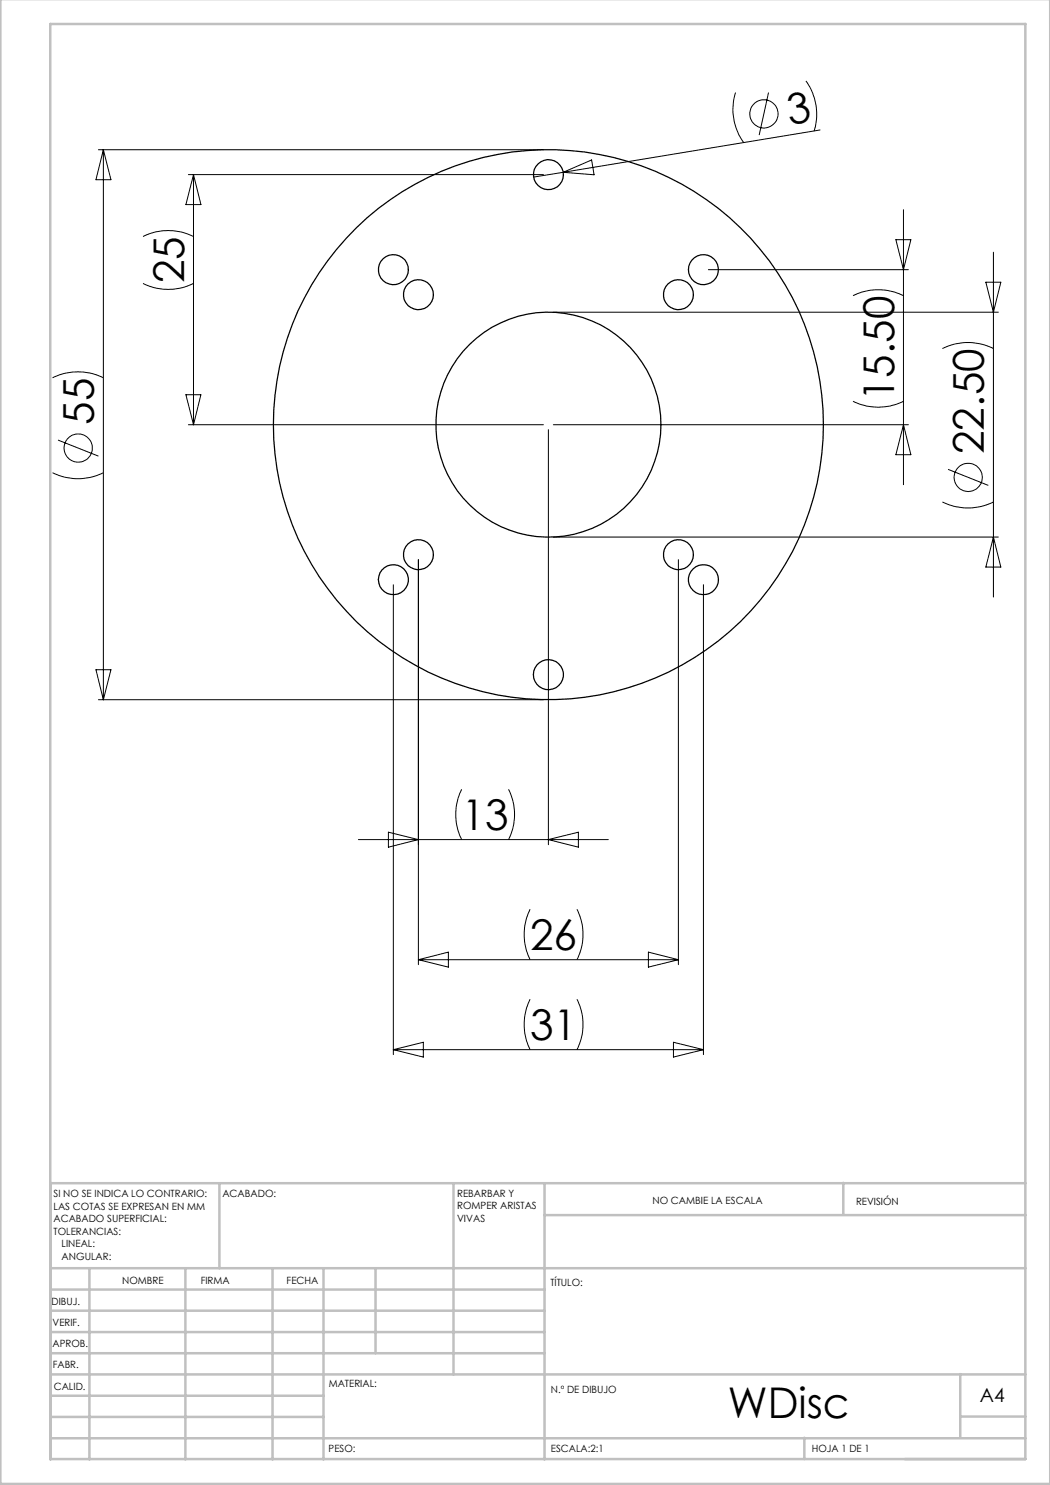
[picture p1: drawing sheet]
<svg xmlns="http://www.w3.org/2000/svg" width="210mm" height="297mm" viewBox="0 0 210 297" stroke-linecap="round" stroke-linejoin="round" font-family="sans-serif">
<g fill="none" stroke="#000" stroke-width=".2">
<path d="M147.1 18.5a11.4 11.4 0 0 0 1.7 10M153.7 18.5l-1.9 8.5M161.2 16.2a11.4 11.4 0 0 1 1.6 10M19.7 29.9h89M20.7 29.9v110M20.7 29.9l1.5 6h-3zM37.7 34.9h71M38.7 34.9v50M38.7 34.9l1.5 6h-3zM112.6 34.5l-5.9 .9M112.6 34.5l5.7-2.5 .5 3zM164 26l-51.4 8.5"/>
<path d="M28.6 56.7a11.2 11.2 0 0 0 10.1 0M28.6 47.3a11.2 11.2 0 0 1 10.1 0M141.7 53.9h40M170.6 59.1a11.5 11.5 0 0 1 10.1 0M179.2 47.9h3l-1.5 6zM180.7 41.9v55M197.2 56.4h3l-1.5 6zM198.7 50.4v69M10.5 75.6a11.4 11.4 0 0 1 10.2 0M37.2 78.9h3l-1.5 6zM110.7 62.4h89M188.5 69.7a11.4 11.4 0 0 1 10.2 0"/>
<path d="M10.5 94.5a11.4 11.4 0 0 0 10.2 0M11.6 88l8.1 3.2M37.7 84.9h71M109.7 85.9v83M110.7 84.9h71M170.6 80.3a11.2 11.2 0 0 0 10.1 0M180.7 84.9l1.5 6h-3zM189.6 93.9l8.1 3.2M78.7 116.9v94M83.7 111.9v81M110.7 107.4h89M135.7 111.9v81"/>
<path d="M140.7 116.9v94M188.5 100.4a11.4 11.4 0 0 0 10.2 0M198.7 107.4l1.5 6h-3zM19.2 133.9h3l-1.5 6zM19.7 139.9h89M92.3 157.9a11.4 11.4 0 0 0 0 10M101.7 157.9a11.1 11.1 0 0 1 0 10M71.7 167.9h50M77.7 166.4l6 1.5-6 1.5zM109.7 167.9l6-1.5v3zM83.7 191.9h52M83.7 191.9l6-1.5v3z"/>
<path d="M106 181.9a11.5 11.5 0 0 0 0 10M106 199.8a11.5 11.5 0 0 0 0 10.1M115.4 181.9a11.2 11.2 0 0 1 0 10M115.4 199.8a11.2 11.2 0 0 1 0 10.1M129.7 190.4l6 1.5-6 1.5zM78.7 209.9h62M78.7 209.9l6-1.4v2.9zM134.7 208.5l6 1.4-6 1.5z"/>
<circle cx="152.8" cy="22.8" r="2.82"/>
<circle cx="15.7" cy="89.6" r="2.83"/>
<circle cx="193.6" cy="95.5" r="2.81"/>
</g>
<g fill="none" stroke="#c0c0c0" stroke-width=".5">
<path d="M.1 -.1v296.9h209.9v-296.9M10.1 4.8h195v287h-195zM43.9 236.6v17M90.7 236.6v38.3M108.9 236.6v55.3M168.7 236.6v6.3M205.1 236.6h-195v55.3M10.1 253.6h195M10.1 257.9h98.8M17.9 253.6v38.3M37.1 253.6v38.3M54.5 253.6v38.3"/>
<path d="M64.7 253.6v38.3M75.1 253.6v17M108.9 243h96.2M10.1 270.6h98.8M10.1 266.4h98.8M10.1 262.1h98.8M10.1 279.1h54.6M10.1 274.9h195M192.1 274.8v12.7M10.1 287.7h195M10.1 283.4h54.6M160.9 287.5v4.3"/>
<path d="M192.1 283.3h13"/>
</g>
<g fill="none" stroke="#000" stroke-width=".25">
<circle cx="109.7" cy="34.9" r="2.99"/>
<circle cx="78.7" cy="53.9" r="3"/>
<circle cx="83.7" cy="58.9" r="2.99"/>
<circle cx="135.7" cy="58.9" r="2.99"/>
<circle cx="140.7" cy="53.9" r="3"/>
<circle cx="109.7" cy="84.9" r="22.5"/>
<circle cx="109.7" cy="84.9" r="55"/>
<circle cx="78.7" cy="115.9" r="3"/>
<circle cx="83.7" cy="110.9" r="2.99"/>
<circle cx="135.7" cy="110.9" r="2.99"/>
<circle cx="140.7" cy="115.9" r="3"/>
<circle cx="109.7" cy="134.9" r="3"/>
</g>
<g font-size="8.5">
<text x="157.9" y="25.1" transform="rotate(-9 157.9 25.1)">3</text>
<text x="36.9" y="56.7" transform="rotate(-90 36.9 56.7)">25</text>
<text x="178.9" y="80.2" transform="rotate(-90 178.9 80.2)">15.50</text>
<text x="18.8" y="84.9" transform="rotate(-90 18.8 84.9)">55</text>
<text x="196.8" y="90.8" transform="rotate(-90 196.8 90.8)">22.50</text>
<text x="92.4" y="166.1">13</text>
<text x="106" y="190.1">26</text>
<text x="106" y="208.1">31</text>
<text x="145.6" y="283.5">WDisc</text>
</g>
<text font-size="3.9" x="196" y="280.4">A4</text>
<g font-size="2">
<text x="10.7" y="239.5">SI NO SE INDICA LO CONTRARIO:</text>
<text x="44.5" y="239.5">ACABADO:</text>
<text x="91.4" y="239.4">REBARBAR Y</text>
<text x="10.7" y="242">LAS COTAS SE EXPRESAN EN MM</text>
<text x="10.7" y="244.5">ACABADO SUPERFICIAL:</text>
<text x="91.4" y="241.9">ROMPER ARISTAS</text>
<text x="91.4" y="244.4">VIVAS</text>
<text x="130.5" y="240.8">NO CAMBIE LA ESCALA</text>
<text x="171.2" y="241">REVISIÓN</text>
<text x="10.7" y="247">TOLERANCIAS:</text>
<text x="12.3" y="249.5">LINEAL:</text>
<text x="12.3" y="252">ANGULAR:</text>
<text x="24.4" y="256.9">NOMBRE</text>
<text x="40.1" y="256.8">FIRMA</text>
<text x="57.3" y="256.8">FECHA</text>
<text x="110.1" y="257.1">TÍTULO:</text>
<text x="10.3" y="260.9">DIBUJ.</text>
<text x="10.5" y="269.3">APROB.</text>
<text x="10.5" y="265.2">VERIF.</text>
<text x="10.6" y="273.6">FABR.</text>
<text x="10.8" y="278">CALID.</text>
<text x="65.8" y="277.4">MATERIAL:</text>
<text x="110.2" y="278.5">N.º DE DIBUJO</text>
<text x="65.7" y="290.4">PESO:</text>
<text x="110.2" y="290.5">ESCALA:2:1</text>
<text x="162.4" y="290.4">HOJA 1 DE 1</text>
</g>
</svg>
